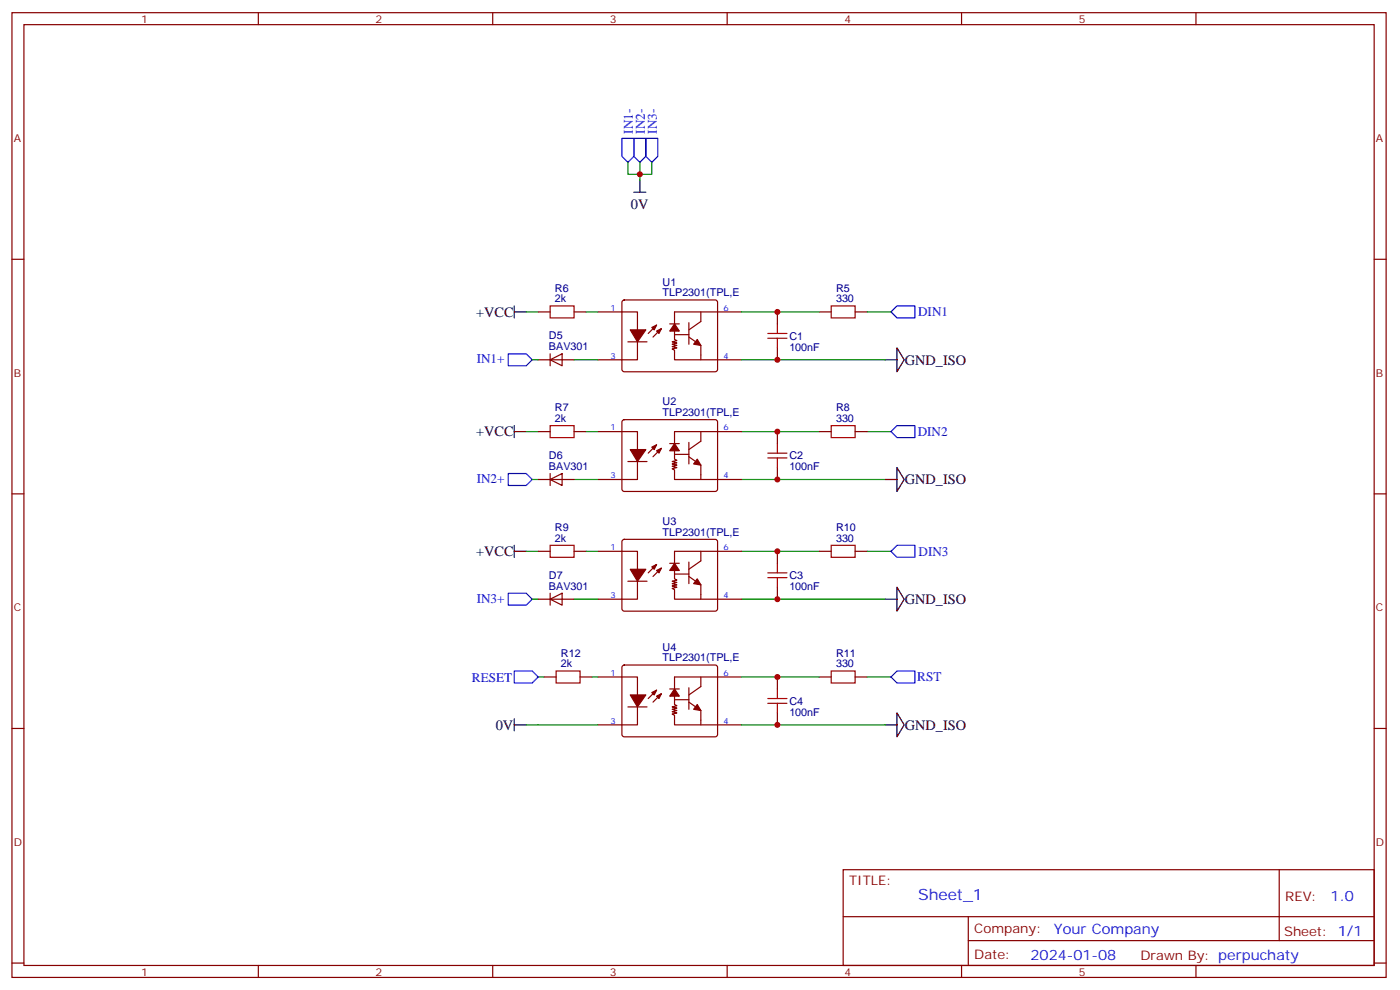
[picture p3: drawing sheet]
<svg xmlns="http://www.w3.org/2000/svg" width="413mm" height="292mm" viewBox="0 0 413 292" stroke-linecap="round" stroke-linejoin="round" font-family="sans-serif">
<g fill="none" stroke="#870000" stroke-width=".35">
<path d="M3.5 3.7h405.4v284.4h-405.4zM7.1 7.3h398.2v277.3h-398.2zM76.2 3.7v3.6M145.3 3.7v3.6M214.5 3.7v3.6M283.6 3.7v3.6M352.8 3.7v3.6M3.5 76.4h3.6M405.3 76.4h3.6M158.7 91.9h3.6M169.3 91.9h3.6M176.4 91.9h11.6v14.1h-11.6"/>
<path d="M183.7 88.6l.4-.2h26.9l.5 .2 .2 .5-.1 20-.6 .5-27.1-.1-.5-.6v-19.8zM193.7 95.8l-2.5 2.5M195.1 96.9l-2.5 2.4M197.6 95.5h2.8M199 98.6h4.2M203.2 99.3l3.5 2.5v4.2M203.2 95.1v6.4M206.7 91.9v2.9l-3.5 2.4M218.7 91.9h-19.7v8.1l.7 .4-1.4 .4 1.4 .3-1.4 .4 1.4 .3-1.4 .4 1.4 .3-1.4 .4 .7 .3v2.8h19.7M229.3 91.9v3.6M241.7 91.9h3.5M252.2 91.9h3.6"/>
<path d="M185.2 100.8h5.7M229.3 102.5v3.5M158.7 127.2h3.6M169.3 127.2h3.6M176.4 127.2h11.6v14.1h-11.6M183.7 123.9l.4-.2h26.9l.5 .2 .2 .5-.1 20-.6 .5-27.1-.1-.5-.7v-19.7zM185.2 136h5.7M193.7 131.1l-2.5 2.5M195.1 132.2l-2.5 2.4M197.6 130.7h2.8M199 133.9h4.2M203.2 130.4v6.3"/>
<path d="M203.2 134.6l3.5 2.5v4.2M206.7 127.2v2.8l-3.5 2.5M218.7 127.2h-19.7v8.1l.7 .4-1.4 .3 1.4 .4-1.4 .3 1.4 .4-1.4 .3 1.4 .4-1.4 .3 .7 .4v2.8h19.7M229.3 127.2v3.5M229.3 137.8v3.5M241.7 127.2h3.5M252.2 127.2h3.6M3.5 145.6h3.6M183.7 159.2l.4-.2h26.9l.5 .2 .2 .5-.1 20-.6 .4h-27.1l-.5-.7v-19.7zM405.3 145.6h3.6M158.7 162.5h3.6M169.3 162.5h3.6"/>
<path d="M176.4 162.5h11.6v14.1h-11.6M185.2 171.3h5.7M193.7 166.4l-2.5 2.4M195.1 167.4l-2.5 2.5M197.6 166h2.8M199 169.2h4.2M203.2 165.7v6.3M203.2 169.9l3.5 2.5v4.2M206.7 162.5v2.8l-3.5 2.5M218.7 162.5h-19.7v8.1l.7 .4-1.4 .3 1.4 .4-1.4 .3 1.4 .4-1.4 .3 1.4 .4-1.4 .3 .7 .4v2.8h19.7M229.3 162.5v3.5M229.3 173.1v3.5"/>
<path d="M241.7 162.5h3.5M252.2 162.5h3.6M160.5 199.5h3.5M171.1 199.5h3.5M176.4 199.5h11.6v14.1h-11.6M183.7 196.2l.4-.2h26.9l.5 .2 .2 .5-.1 20-.6 .5-27.1-.1-.5-.6v-19.8zM206.7 199.5v2.9l-3.5 2.4M218.7 199.5h-19.7v8.1l.7 .4-1.4 .4 1.4 .3-1.4 .4 1.4 .3-1.4 .4 1.4 .3-1.4 .4 .7 .3v2.8h19.7M229.3 199.5v3.6M241.7 199.5h3.5M252.2 199.5h3.6M3.5 214.7h3.6"/>
<path d="M185.2 208.4h5.7M193.7 203.4l-2.5 2.5M195.1 204.5l-2.5 2.4M197.6 203.1h2.8M199 206.2h4.2M203.2 202.7v6.4M203.2 206.9l3.5 2.5v4.2M229.3 210.1v3.5M405.3 214.7h3.6M248.7 256.3h156.6v28.3h-156.6zM377.3 256.4v20.8M248.7 270.2h156.5"/>
<path d="M285.6 277.2h119.6M285.6 270.2v14.1M3.5 283.8h3.6M76.2 284.6v3.5M145.3 284.6v3.5M214.5 284.6v3.5M283.6 284.6v3.5M352.8 284.6v3.5M405.3 283.8h3.6"/>
</g>
<g fill="#870000" stroke="#870000" stroke-width=".35">
<path d="M205.7 100l1 1.8-2.1-.3z"/>
<path d="M199 95.5l1.4 2.1h-2.8z"/>
<path d="M193.7 97.6l1.4-.7-.7 1.4z"/>
<path d="M192.3 96.5l1.4-.7-.7 1.4z"/>
<path d="M185.9 97.2h4.6l-2.5 3.6z"/>
<path d="M205.7 135.3l1 1.8-2.1-.4z"/>
<path d="M199 130.7l1.4 2.2h-2.8z"/>
<path d="M193.7 132.9l1.4-.7-.7 1.4z"/>
<path d="M192.3 131.8l1.4-.7-.7 1.4z"/>
<path d="M185.9 132.5h4.6l-2.5 3.5z"/>
<path d="M205.7 170.6l1 1.8-2.1-.4z"/>
<path d="M199 166l1.4 2.1h-2.8z"/>
<path d="M193.7 168.1l1.4-.7-.7 1.4z"/>
<path d="M192.3 167.1l1.4-.7-.7 1.4z"/>
<path d="M185.9 167.8h4.6l-2.5 3.5z"/>
<path d="M205.7 207.6l1 1.8-2.1-.3z"/>
<path d="M199 203.1l1.4 2.1h-2.8z"/>
<path d="M193.7 205.2l1.4-.7-.7 1.4z"/>
<path d="M192.3 204.1l1.4-.7-.7 1.4z"/>
<path d="M185.9 204.8h4.6l-2.5 3.6z"/>
</g>
<g fill="none" stroke="#000" stroke-width=".35">
<path d="M187 56.7h3.5M188.7 53.1v3.6M151.7 91.9h3.5M151.7 90.2v3.5M261.1 106h3.5M264.6 102.5l2.1 3.5-2.1 3.6zM151.7 125.4v3.6M151.7 127.2h3.5M264.6 137.8l2.1 3.5-2.1 3.6zM261.1 141.3h3.5M151.7 160.7v3.6M151.7 162.5h3.5"/>
<path d="M261.1 176.6h3.5M264.6 173.1l2.1 3.5-2.1 3.5zM151.7 211.9v3.5M151.7 213.6h3.5M261.1 213.6h3.5M264.6 210.1l2.1 3.5-2.1 3.6z"/>
</g>
<path d="M183.4 40.8h3.6v5.3l-1.8 1.7-1.8-1.7zM187 40.8h3.5v5.3l-1.8 1.7-1.7-1.7zM190.5 40.8h3.5v5.3l-1.7 1.7-1.8-1.7zM262.8 91.9l1.8-1.7h5.3v3.5h-5.3zM149.9 104.3h5.3l1.8 1.7-1.8 1.8h-5.3zM149.9 139.6h5.3l1.8 1.7-1.8 1.8h-5.3zM262.8 127.2l1.8-1.8h5.3v3.6h-5.3zM149.9 174.8h5.3l1.8 1.8-1.8 1.8h-5.3zM262.8 162.5l1.8-1.8h5.3v3.6h-5.3zM151.7 197.8h5.3l1.7 1.7-1.7 1.8h-5.3zM262.8 199.5l1.8-1.7h5.3v3.5h-5.3z" fill="none" stroke="#00f" stroke-width=".35"/>
<g fill="none" stroke="#a10000" stroke-width=".35">
<path d="M162.3 90.2h7v3.5h-7zM226.5 99.7h5.6M226.5 98.3h5.6M229.3 95.5v2.8M229.3 99.7v2.8M245.2 90.2h7v3.5h-7zM162.3 125.4h7v3.6h-7zM226.5 135h5.6M226.5 133.6h5.6M229.3 130.7v2.9M229.3 135v2.8M245.2 125.4h7v3.6h-7z"/>
<path d="M162.3 160.7h7v3.6h-7zM226.5 170.3h5.6M226.5 168.8h5.6M229.3 166v2.8M229.3 170.3v2.8M245.2 160.7h7v3.6h-7zM164 197.8h7.1v3.5h-7.1zM245.2 197.8h7v3.5h-7zM226.5 207.3h5.6M226.5 205.9h5.6M229.3 203.1v2.8M229.3 207.3v2.8"/>
</g>
<g fill="none" stroke="#008700" stroke-width=".35">
<path d="M185.2 47.8v3.6h3.5v1.7M188.7 47.8v3.6h3.6v-3.6M155.2 91.9h3.5M172.9 91.9h3.5M218.7 91.9h23M255.8 91.9h7M157 106h1.7M169.3 106h7.1M218.7 106h42.4M155.2 127.2h3.5M172.9 127.2h3.5M218.7 127.2h23"/>
<path d="M255.8 127.2h7M157 141.3h1.7M169.3 141.3h7.1M218.7 141.3h42.4M155.2 162.5h3.5M157 176.6h1.7M169.3 176.6h7.1M172.9 162.5h3.5M218.7 176.6h42.4M218.7 162.5h23M255.8 162.5h7M158.7 199.5h1.8"/>
<path d="M174.6 199.5h1.8M218.7 199.5h23M255.8 199.5h7M155.2 213.6h21.2M218.7 213.6h42.4"/>
</g>
<path d="M158.7 106h10.6M162.3 106l3.5-1.7v3.5zM162.3 104.3v3.5M162.3 139.6v3.5M158.7 141.3h10.6M162.3 141.3l3.5-1.7v3.5zM158.7 176.6h10.6M162.3 176.6l3.5-1.8v3.6zM162.3 174.8v3.6" fill="none" stroke="#850000" stroke-width=".35"/>
<g fill="#c00">
<circle cx="229.3" cy="106" r=".88"/>
<circle cx="229.3" cy="91.9" r=".88"/>
<circle cx="188.7" cy="51.4" r=".88"/>
<circle cx="229.3" cy="127.2" r=".88"/>
<circle cx="229.3" cy="141.3" r=".88"/>
<circle cx="229.3" cy="162.5" r=".88"/>
<circle cx="229.3" cy="176.6" r=".88"/>
<circle cx="229.3" cy="213.6" r=".88"/>
<circle cx="229.3" cy="199.5" r=".88"/>
</g>
<text font-size="4.6" fill="#00f" x="270.8" y="265.4">Sheet_1</text>
<g font-size="4.2">
<text x="186.1" y="61.6">0V</text>
<text x="140.4" y="93.3">+VCC</text>
<text x="266.9" y="107.5">GND_ISO</text>
<text x="140.4" y="128.6">+VCC</text>
<text x="266.9" y="142.7">GND_ISO</text>
<text x="140.4" y="163.9">+VCC</text>
<text x="266.9" y="178">GND_ISO</text>
<text x="146.2" y="215.1">0V</text>
<text x="266.9" y="215.1">GND_ISO</text>
</g>
<g font-size="4.2" fill="#00f">
<text x="392.5" y="265.6">1.0</text>
<text x="310.9" y="275.2">Your Company</text>
<text x="304" y="283">2024-01-08</text>
</g>
<g font-size="3.9" fill="#00f">
<text x="186.7" y="39.4" transform="rotate(-90 186.7 39.4)">IN1-</text>
<text x="190.2" y="39.4" transform="rotate(-90 190.2 39.4)">IN2-</text>
<text x="193.7" y="39.4" transform="rotate(-90 193.7 39.4)">IN3-</text>
<text x="270.8" y="93.2">DIN1</text>
<text x="140.6" y="107.1">IN1+</text>
<text x="270.7" y="128.5">DIN2</text>
<text x="140.6" y="142.3">IN2+</text>
<text x="270.9" y="163.8">DIN3</text>
<text x="140.6" y="177.6">IN3+</text>
<text x="139.2" y="200.9">RESET</text>
<text x="270.6" y="200.7">RST</text>
</g>
<g font-size="3.9" fill="#800">
<text x="250.5" y="260.9">TITLE:</text>
<text x="379.1" y="265.6">REV:</text>
<text x="287.4" y="275.1">Company:</text>
<text x="378.7" y="275.7">Sheet: 1/1</text>
<text x="287.4" y="282.8">Date:</text>
<text x="336.4" y="282.9">Drawn By: perpuchaty</text>
</g>
<g font-size="3.2" fill="#800">
<text x="41.6" y="6.7">1</text>
<text x="110.8" y="6.7">2</text>
<text x="179.9" y="6.7">3</text>
<text x="249.1" y="6.7">4</text>
<text x="318.2" y="6.7">5</text>
<text x="4.1" y="41.8">A</text>
<text x="405.9" y="41.8">A</text>
<text x="4.1" y="111">B</text>
<text x="405.9" y="111">B</text>
<text x="4.1" y="180.1">C</text>
<text x="405.9" y="180.1">C</text>
<text x="4.1" y="249.3">D</text>
<text x="405.9" y="249.3">D</text>
<text x="41.6" y="287.5">1</text>
<text x="110.8" y="287.5">2</text>
<text x="179.9" y="287.5">3</text>
<text x="249.1" y="287.5">4</text>
<text x="318.2" y="287.5">5</text>
</g>
<g font-size="3.2" fill="#000080">
<text x="163.7" y="89.1">2k</text>
<text x="163.7" y="85.9">R6</text>
<text x="195.4" y="87.3">TLP2301(TPL,E</text>
<text x="195.4" y="84.2">U1</text>
<text x="246.6" y="89.1">330</text>
<text x="246.6" y="85.9">R5</text>
<text x="161.9" y="100">D5</text>
<text x="232.8" y="100.1">C1</text>
<text x="161.9" y="103.2">BAV301</text>
<text x="232.8" y="103.3">100nF</text>
<text x="195.4" y="119.5">U2</text>
<text x="163.7" y="124.4">2k</text>
<text x="163.7" y="121.2">R7</text>
<text x="195.4" y="122.6">TLP2301(TPL,E</text>
<text x="246.6" y="124.4">330</text>
<text x="246.6" y="121.2">R8</text>
<text x="161.9" y="135.3">D6</text>
<text x="232.8" y="135.4">C2</text>
<text x="161.9" y="138.5">BAV301</text>
<text x="232.8" y="138.6">100nF</text>
<text x="195.4" y="154.7">U3</text>
<text x="163.7" y="159.7">2k</text>
<text x="163.7" y="156.5">R9</text>
<text x="195.4" y="157.9">TLP2301(TPL,E</text>
<text x="246.6" y="159.7">330</text>
<text x="246.6" y="156.5">R10</text>
<text x="161.9" y="173.8">BAV301</text>
<text x="161.9" y="170.6">D7</text>
<text x="232.8" y="173.9">100nF</text>
<text x="232.8" y="170.7">C3</text>
<text x="195.4" y="191.8">U4</text>
<text x="165.5" y="196.7">2k</text>
<text x="165.5" y="193.5">R12</text>
<text x="195.4" y="194.9">TLP2301(TPL,E</text>
<text x="246.6" y="196.7">330</text>
<text x="246.6" y="193.5">R11</text>
<text x="232.8" y="207.7">C4</text>
<text x="232.8" y="210.9">100nF</text>
</g>
<g font-size="2.5" fill="#00f">
<text x="180.1" y="91.6">1</text>
<text x="213.4" y="91.6">6</text>
<text x="180.1" y="105.7">3</text>
<text x="213.4" y="105.7">4</text>
<text x="180.1" y="126.9">1</text>
<text x="213.4" y="126.9">6</text>
<text x="180.1" y="141">3</text>
<text x="213.4" y="141">4</text>
<text x="180.1" y="162.1">1</text>
<text x="213.4" y="162.1">6</text>
<text x="180.1" y="176.2">3</text>
<text x="213.4" y="176.2">4</text>
<text x="180.1" y="199.2">1</text>
<text x="213.4" y="199.2">6</text>
<text x="180.1" y="213.3">3</text>
<text x="213.4" y="213.3">4</text>
</g>
</svg>
